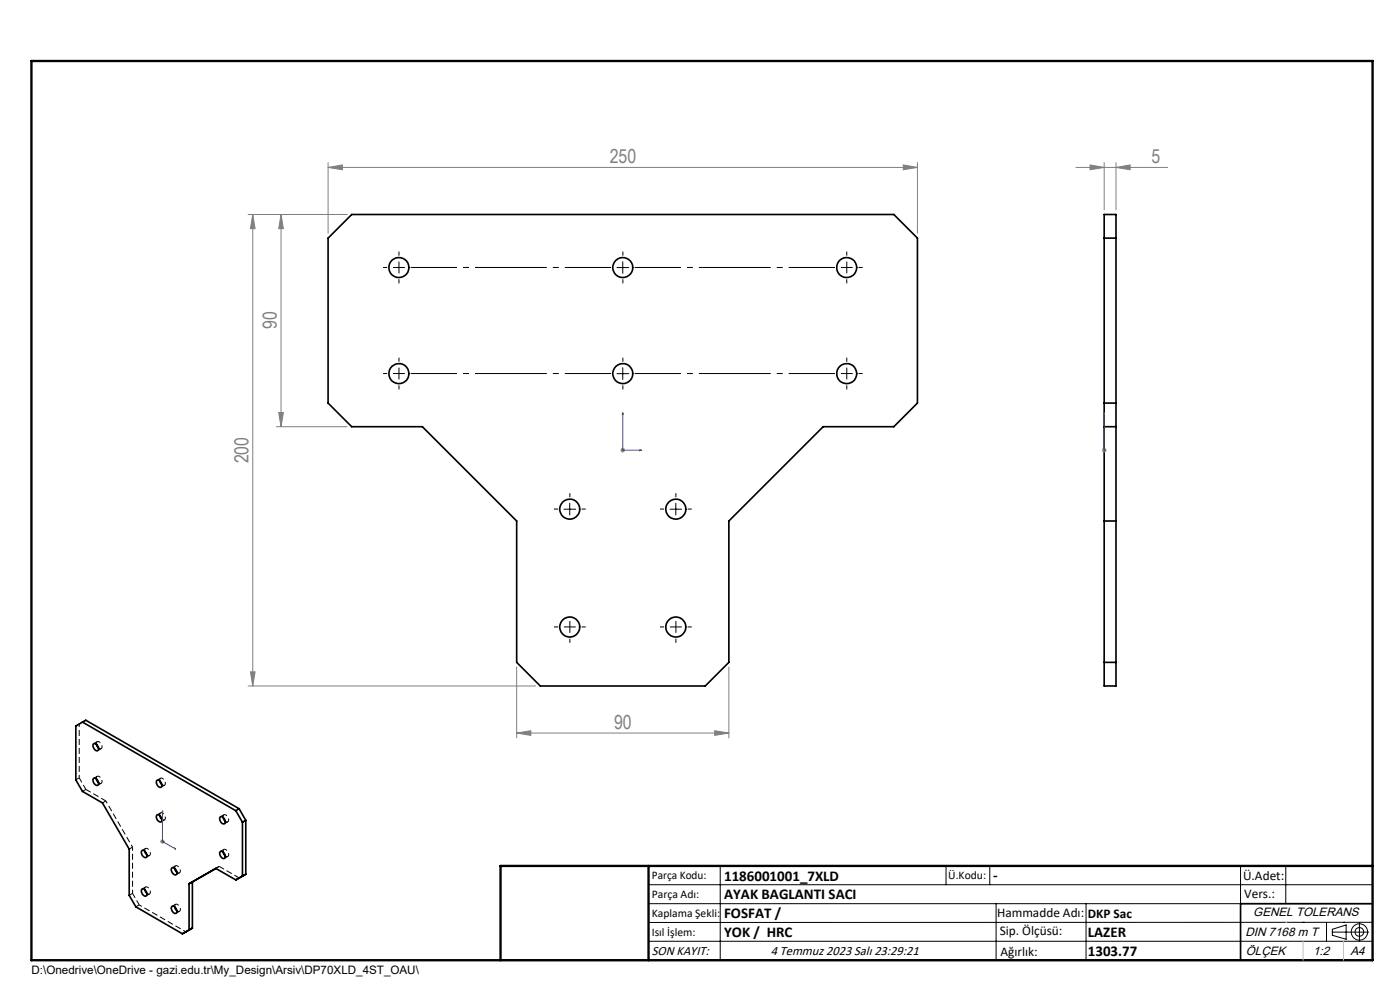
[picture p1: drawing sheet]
<svg xmlns="http://www.w3.org/2000/svg" width="297mm" height="210mm" viewBox="0 0 297 210" stroke-linecap="round" stroke-linejoin="round" font-family="sans-serif">
<path d="M20.5 157.9a.46 .46 0 0 1 .3-.6 .46 .46 0 0 1 .5 .3 .64 .64 0 0 1 .4 .7 .64 .64 0 0 1-.5 .5l-.3-.1M20.5 165.2a.46 .46 0 0 1 .3-.6 .46 .46 0 0 1 .5 .4 .64 .64 0 0 1 .4 .6 .64 .64 0 0 1-.5 .6l-.3-.2M33.9 165.6a.46 .46 0 0 1 .3-.6 .46 .46 0 0 1 .6 .4 .64 .64 0 0 1 .3 .6 .64 .64 0 0 1-.4 .6l-.3-.2M33.9 173a.46 .46 0 0 1 .3-.6 .46 .46 0 0 1 .6 .3 .64 .64 0 0 1 .3 .7 .64 .64 0 0 1-.4 .5l-.3-.1M47.3 173.4a.46 .46 0 0 1 .4-.6 .46 .46 0 0 1 .5 .3 .64 .64 0 0 1 .4 .7 .64 .64 0 0 1-.5 .5l-.3-.1M30.7 180.5a.46 .46 0 0 1 .3-.6 .46 .46 0 0 1 .6 .4 .64 .64 0 0 1 .4 .6 .64 .64 0 0 1-.5 .6l-.3-.2M30.7 188.7a.46 .46 0 0 1 .3-.6 .46 .46 0 0 1 .6 .4 .64 .64 0 0 1 .4 .6 .64 .64 0 0 1-.5 .6l-.3-.2M37.1 184.2a.46 .46 0 0 1 .3-.6 .46 .46 0 0 1 .6 .4 .64 .64 0 0 1 .3 .6 .64 .64 0 0 1-.5 .6l-.3-.2M37.1 192.4a.46 .46 0 0 1 .3-.6 .46 .46 0 0 1 .6 .3 .64 .64 0 0 1 .3 .7 .64 .64 0 0 1-.5 .5l-.3-.1M47.3 180.7a.46 .46 0 0 1 .4-.6 .46 .46 0 0 1 .5 .4 .64 .64 0 0 1 .4 .6 .64 .64 0 0 1-.5 .6l-.3-.2" fill="none" stroke="#000" stroke-width=".21" stroke-dasharray="1.3 .6" stroke-dashoffset="-.1" stroke-linecap="butt"/>
<path d="M22.5 169.9l-4.3-2.4M50.7 186.2l-4.2-2.4" fill="none" stroke="#000" stroke-width=".21" stroke-dasharray="1.3 .6" stroke-dashoffset=".1" stroke-linecap="butt"/>
<g fill="none" stroke="#000" stroke-width=".21" stroke-dasharray="1.3 .6" stroke-dashoffset=".4" stroke-linecap="butt">
<path d="M16.1 154l.7-.4M20.6 157.3l-.7 .4M20.8 159.2l.7-.4M16.8 165l-.7 .4M17.5 167.9l.7-.4M20.6 164.7l-.7 .4M20.8 166.6l.7-.5M22.5 169.9l-.7 .4M30.9 180l-.7 .4M34.1 165.1l-.7 .4M34.1 172.4l-.7 .4M34.2 167l.7-.4"/>
<path d="M34.2 174.3l.7-.4M47.5 172.8l-.7 .4M47.6 174.7l.7-.4M27.4 180.1l.7-.4M28.1 189.5l-.7 .4M28.8 192.4l.7-.5M30.9 188.1l-.7 .5M31 181.9l.7-.4M31 190l.7-.4M37.2 183.7l-.7 .4M37.2 191.8l-.7 .4M37.4 185.5l.7-.4"/>
<path d="M37.4 193.7l.7-.4M45.8 184.2l.7-.4M46.5 183.8l-.7 .4M47.5 180.2l-.7 .4M47.6 182.1l.7-.4"/>
</g>
<path d="M16.8 153.6l1.4-.8" fill="none" stroke="#000" stroke-width=".21" stroke-dasharray="1.3 .6" stroke-dashoffset=".8" stroke-linecap="butt"/>
<path d="M28.1 179.7l-5.6-9.8" fill="none" stroke="#000" stroke-width=".21" stroke-dasharray="1.3 .6" stroke-dashoffset=".7" stroke-linecap="butt"/>
<path d="M16.8 153.6v11.4M29.5 191.9l9.9 5.8" fill="none" stroke="#000" stroke-width=".21" stroke-dasharray="1.3 .6" stroke-dashoffset=".6" stroke-linecap="butt"/>
<path d="M28.1 189.5v-9.8" fill="none" stroke="#000" stroke-width=".21" stroke-dasharray="1.3 .6" stroke-dashoffset=".5" stroke-linecap="butt"/>
<path d="M18.2 167.5l-1.4-2.5M29.5 191.9l-1.4-2.4" fill="none" stroke="#000" stroke-width=".21" stroke-dasharray="1.3 .6" stroke-dashoffset=".2" stroke-linecap="butt"/>
<g fill="none" stroke="#000" stroke-width=".35">
<path d="M74.6 45.5h115l5 5v35l-5 5h-15l-20 20v30l-5 5h-35l-5-5v-30l-20-20h-15l-5-5v-35zM234.2 45.5h2.5v100h-2.5zM234.2 50.5h2.5M234.2 90.5h2.5M234.2 85.5h2.5M234.2 110.5h2.5M17.5 153.2l-1.4 .8v11.4l1.4 2.5 4.2 2.4 5.7 9.8v9.8l1.4 2.5 9.9 5.7M17.5 153.2l32.5 18.8M17.5 153.2l.7-.4 32.5 18.7M19.9 157.8a1 1 0 0 1 .9 1.4 .95 .95 0 0 1-.9-1.4zM20.4 157.9l.5 .8M234.2 140.5h2.5"/>
<path d="M19.9 165.1a.95 .95 0 0 1 .9 .5 .95 .95 0 0 1-.1 1 1.01 1.01 0 0 1-.8-1.5zM20.4 165.2l.5 .8M33.3 172.9a.93 .93 0 0 1 1 1.3 .89 .89 0 0 1-.9-.2 .89 .89 0 0 1-.2-1zM33.3 165.6a.88 .88 0 0 1 .9 .4 .88 .88 0 0 1-.1 1 1.03 1.03 0 0 1-.8-1.4zM33.9 165.6l.5 .8M33.9 173l.5 .8M46.8 173.2a.95 .95 0 0 1 .8 .6 .95 .95 0 0 1 0 1 1.01 1.01 0 0 1-.8-1.6zM47.3 173.4l.5 .8M50 172l1.4 2.4M50.7 171.5l-.7 .5M50.7 171.5l1.4 2.5M51.4 174.4v11.4"/>
<path d="M52.1 174l-.7 .4M52.1 174v11.4M30.2 188.6a.95 .95 0 0 1 .8 .5 .95 .95 0 0 1-.1 1 1.01 1.01 0 0 1-.7-1.5zM30.2 180.4a.95 .95 0 0 1 .8 .5 .95 .95 0 0 1-.1 1 1.01 1.01 0 0 1-.7-1.5zM30.7 180.5l.5 .9M30.7 188.7l.5 .8M36.4 192.3a.88 .88 0 0 1 1 .4 .88 .88 0 0 1-.1 1 1.03 1.03 0 0 1-.9-1.4zM36.4 184.1a.89 .89 0 0 1 1 .5 .89 .89 0 0 1-.1 1 1.05 1.05 0 0 1-.9-1.5zM37 184.2l.5 .8M37 192.4l.5 .8M39.4 197.7l-.7 .4M40.1 187.5v9.8l.7-.4"/>
<path d="M40.8 196.9l-2.1 1.2M40.8 187.1l-.7 .4M40.8 187.1v9.8M45.8 184.2l4.2 2.4M45.8 184.2l-5.7 3.3M45.8 184.2l-5 2.9M46.8 180.6a.93 .93 0 0 1 .8 .5 .93 .93 0 0 1 0 1 .99 .99 0 0 1-.8-1.5zM47.3 180.7l.5 .9M51.4 185.8l-1.4 .8M52.1 185.4l-.7 .4M52.1 185.4l-2.1 1.2M291.2 191.7h-28v12"/>
<path d="M106.2 203.7h185"/>
<circle cx="84.6" cy="56.8" r="2.12"/>
<circle cx="132.1" cy="56.8" r="2.12"/>
<circle cx="179.6" cy="56.8" r="2.13"/>
<circle cx="84.6" cy="79.3" r="2.12"/>
<circle cx="132.1" cy="79.3" r="2.12"/>
<circle cx="179.6" cy="79.3" r="2.13"/>
<circle cx="120.9" cy="108" r="2.12"/>
<circle cx="143.4" cy="108" r="2.12"/>
<circle cx="120.9" cy="133" r="2.13"/>
<circle cx="143.4" cy="133" r="2.13"/>
</g>
<g fill="none" stroke="#000" stroke-width=".21">
<path d="M130.9 56.8h2.5M132.1 55.5v2.5M130.9 79.3h2.5M132.1 78v2.5M119.6 108h2.5M120.9 106.7v2.5M142.1 108h2.5M143.4 106.7v2.5M137.6 187.7h153.6M137.6 191.7h153.6M137.6 199.7h153.6M152.8 183.7v20"/>
<path d="M200.7 183.7v4M210 183.7v4M211.3 191.7v12M230.4 191.7v12M263.2 183.7v20M272.8 183.7v8M276.4 195.6h.1M281.4 195.6v4.1M282.6 197.7h7.8M282.6 197.1l3-.9v3l-3-.8zM285 195.6h.1M288.4 195.8v3.8"/>
<path d="M291.2 195.6l-153.6 .1"/>
<circle cx="288.4" cy="197.7" r="1.74"/>
<circle cx="288.4" cy="197.7" r=".93"/>
</g>
<path d="M132.1 87.5l.1 .4h-.2zM132.1 87.5v8h4M135.7 95.4l.4 .1-.4 .1zM234.2 95.4v.2zM234.2 87.5v.4v-.4M234.2 95.5h.1M234.2 87.5v8M34.5 172v.3h-.1zM34.5 172v6.5l2.8 1.6M37 179.9l.3 .2-.3-.1z" fill="none" stroke="#00f" stroke-width=".21"/>
<g fill="none" stroke="#808080" stroke-width=".21">
<path d="M69.6 35.5l3-.5v1zM69.6 34.5v15M69.6 35.5h125M191.6 35l3 .5-3 .5zM194.6 34.5v15M228.2 35.5h19.5M231.2 35l3 .5-3 .5zM234.2 34.5v10M236.7 35.5l3-.5v1zM236.7 34.5v10M52.6 45.5h21M53.6 45.5v100"/>
<path d="M53.6 45.5l.5 3h-1zM59.6 45.5v45M59.6 45.5l.5 3h-1zM58.6 90.5h15M59.1 87.5h1l-.5 3zM131.6 95.5h1M131.8 95.1l.7 .7M132.1 95v1M132.5 95.1l-.7 .7M233.8 95.5h1M233.9 95.1l.7 .7M234.2 95v1"/>
<path d="M234.6 95.1l-.7 .7M52.6 145.5h61M53.1 142.5h1l-.5 3zM109.6 155.5l3-.5v1zM109.6 141.5v15M109.6 155.5h45M151.6 155l3 .5-3 .5zM154.6 141.5v15M34 178.5h1M34.1 178.1l.7 .7M34.5 178v1M34.8 178.1l-.7 .7"/>
</g>
<g fill="none" stroke="#000" stroke-width=".21" stroke-dasharray="15.2 1.3 1.3 1.3" stroke-linecap="butt">
<path d="M82.1 56.7h-.8M84.6 56.7v-1.2M84.6 56.7h-1.2M84.6 56.7v1.3M84.6 56.7h1.3M84.6 54.2v-.8M84.6 59.2v.9M132.1 54.2v-.8M132.1 59.2v.9M179.6 56.7v-1.2M179.6 56.7h-1.2M179.6 56.7v1.3"/>
<path d="M179.6 56.7h1.3M179.6 54.2v-.8M179.6 59.2v.9M182.1 56.7h.9M82.1 79.2h-.8M84.6 79.2v-1.2M84.6 79.2h-1.2M84.6 79.2v1.3M84.6 79.2h1.3M84.6 76.7v-.8M132.1 76.7v-.8M179.6 79.2v-1.2"/>
<path d="M179.6 79.2h-1.2M179.6 79.2v1.3M179.6 79.2h1.3M179.6 76.7v-.8M182.1 79.2h.9M84.6 81.7v.9M132.1 81.7v.9M179.6 81.7v.9M118.4 108h-.9M120.9 105.5v-.9M123.4 108h.9M140.9 108h-.9"/>
<path d="M143.4 105.5v-.9M145.9 108h.9M118.4 133h-.9M120.9 133h1.2M120.9 133v-1.3M120.9 133h-1.3M120.9 133v1.2M120.9 135.5v.9M123.4 133h.9M140.9 133h-.9M143.4 133h1.2M143.4 133v-1.3"/>
<path d="M143.4 133h-1.3M143.4 133v1.2M143.4 135.5v.9M145.9 133h.9"/>
</g>
<path d="M87.1 56.7h42.5M134.6 56.7h42.5M87.1 79.2h42.5M134.6 79.2h42.5" fill="none" stroke="#000" stroke-width=".21" stroke-dasharray="15.2 1.3 1.3 1.3" stroke-dashoffset="5.4" stroke-linecap="butt"/>
<path d="M6.7 12.9h284.5v190.8h-284.5zM137.6 183.7v20M291.2 183.7h-185v20" fill="none" stroke="#000" stroke-width=".5"/>
<path d="M272.8 195.6h.1M276.4 199.7v4M285 199.7v4" fill="none" stroke="#c0c0c0" stroke-width=".21"/>
<g fill="#00f">
<path d="M37 179.9l.3 .2-.3-.1zM34.5 172v.3h-.1zM135.7 95.4l.4 .1-.4 .1zM132.1 87.5l.1 .4h-.2z"/>
<path d="M234.2 95.4v.2zM234.2 87.5v.4z"/>
</g>
<g fill="#808080">
<path d="M191.6 35l3 .5-3 .5zM69.6 35.5l3-.5v1z"/>
<path d="M109.6 155.5l3-.5v1zM151.6 155l3 .5-3 .5zM231.2 35l3 .5-3 .5zM236.7 35.5l3-.5v1z"/>
<path d="M59.1 87.5h1l-.5 3zM59.6 45.5l.5 3h-1z"/>
<path d="M53.6 45.5l.5 3h-1zM53.1 142.5h1l-.5 3z"/>
</g>
<g font-size="4.1" fill="#808080">
<text x="129.3" y="34.6">250</text>
<text x="244.3" y="34.6">5</text>
<text x="58.7" y="69.9" transform="rotate(-90 58.7 69.9)">90</text>
<text x="52.7" y="98.3" transform="rotate(-90 52.7 98.3)">200</text>
<text x="130.3" y="154.6">90</text>
</g>
<g font-size="3.2">
<text x="153.6" y="186.8">1186001001_7XLD</text>
<text x="153.6" y="190.8">AYAK BAGLANTI SACI</text>
<text x="210.7" y="186.6">-</text>
<text x="153.6" y="194.8">FOSFAT /</text>
<text x="153.6" y="198.8">YOK / HRC</text>
<text x="230.8" y="198.7">LAZER</text>
<text x="230.8" y="202.8">1303.77</text>
</g>
<g font-size="2.8">
<text x="263.7" y="186.7">Ü.Adet:</text>
<text x="263.9" y="190.5">Vers.:</text>
<text x="211.5" y="194.5">Hammadde Adı:</text>
<text x="230.8" y="194.7">DKP Sac</text>
<text x="138.3" y="202.6">SON KAYIT:</text>
<text x="163.5" y="202.6">4 Temmuz 2023 Salı 23:29:21</text>
<text x="212.1" y="198.4">Sip. Ölçüsü:</text>
<text x="212.2" y="202.7">Ağırlık:</text>
</g>
<g font-size="2.6">
<text x="265.9" y="194.4">GENEL TOLERANS</text>
<text x="264.2" y="198.5">DIN 7168 m T</text>
<text x="264.3" y="202.6">ÖLÇEK</text>
<text x="278.5" y="202.6">1:2</text>
<text x="286.5" y="202.6">A4</text>
</g>
<g font-size="2.5">
<text x="138.3" y="186.4">Parça Kodu:</text>
<text x="138.3" y="190.5">Parça Adı:</text>
<text x="201.2" y="186.5">Ü.Kodu:</text>
<text x="138.3" y="194.5">Kaplama Şekli:</text>
<text x="138.3" y="198.6">Isıl İşlem:</text>
<text x="6.7" y="206.7">D:\Onedrive\OneDrive - gazi.edu.tr\My_Design\Arsiv\DP70XLD_4ST_OAU\</text>
</g>
</svg>
